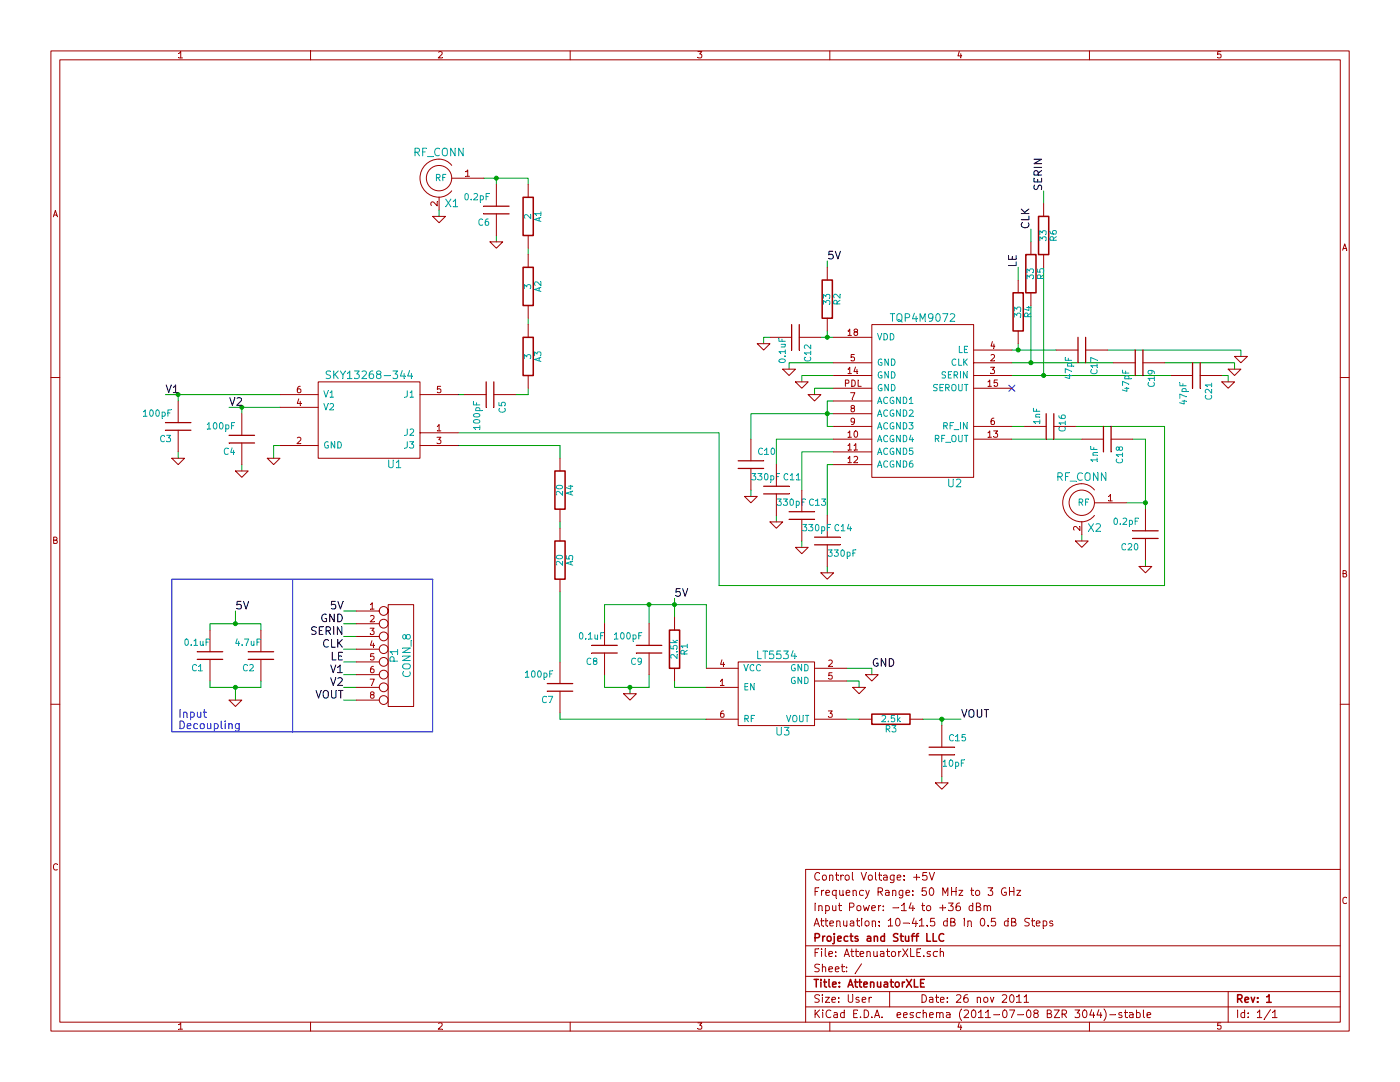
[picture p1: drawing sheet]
EESchema Schematic File Version 2  date 11/26/2011 4:25:13 PM
LIBS:power
LIBS:device
LIBS:transistors
LIBS:conn
LIBS:linear
LIBS:regul
LIBS:74xx
LIBS:cmos4000
LIBS:adc-dac
LIBS:memory
LIBS:xilinx
LIBS:special
LIBS:microcontrollers
LIBS:dsp
LIBS:microchip
LIBS:analog_switches
LIBS:motorola
LIBS:texas
LIBS:intel
LIBS:audio
LIBS:interface
LIBS:digital-audio
LIBS:philips
LIBS:display
LIBS:cypress
LIBS:siliconi
LIBS:opto
LIBS:atmel
LIBS:contrib
LIBS:valves
LIBS:AttenuatorX
LIBS:AttenuatorXLE-cache
EELAYER 25  0
EELAYER END
$Descr User 11000 8500
encoding utf-8
Sheet 1 1
Title "AttenuatorXLE"
Date "26 nov 2011"
Rev "1"
Comp "Projects and Stuff LLC"
Comment1 "Attenuation: 10-41.5 dB in 0.5 dB Steps"
Comment2 "Input Power: -14 to +36 dBm"
Comment3 "Frequency Range: 50 MHz to 3 GHz"
Comment4 "Control Voltage: +5V"
$EndDescr
NoConn ~ 7950 3050
Wire Wire Line
	4150 1450 4150 1400
Wire Wire Line
	4150 1400 3800 1400
Wire Notes Line
	3400 4550 1350 4550
Wire Notes Line
	3400 4550 3400 5750
Wire Notes Line
	3400 5750 1350 5750
Wire Notes Line
	1350 5750 1350 4550
Wire Wire Line
	2050 4950 2050 4900
Wire Wire Line
	2050 4900 1650 4900
Wire Wire Line
	1650 4900 1650 4950
Wire Wire Line
	2050 5350 2050 5400
Wire Wire Line
	1650 5350 1650 5400
Wire Wire Line
	1400 3550 1400 3600
Wire Wire Line
	1400 3150 1400 3100
Wire Wire Line
	1900 3250 1900 3200
Wire Wire Line
	4400 4650 4400 5200
Wire Wire Line
	4400 3600 4400 3500
Wire Wire Line
	2800 4900 2700 4900
Wire Wire Line
	2800 5400 2700 5400
Wire Wire Line
	2800 5200 2700 5200
Wire Wire Line
	2800 5000 2700 5000
Connection ~ 3900 1400
Wire Wire Line
	3900 1400 3900 1450
Wire Wire Line
	4400 3500 3600 3500
Connection ~ 4950 5400
Wire Wire Line
	4950 5450 4950 5400
Wire Wire Line
	4750 4900 4750 4750
Wire Wire Line
	4750 4750 5550 4750
Wire Wire Line
	5550 5400 5300 5400
Wire Wire Line
	5300 5400 5300 5350
Wire Wire Line
	9000 4400 9000 4450
Wire Wire Line
	3900 1850 3900 1900
Connection ~ 7400 5650
Wire Wire Line
	7550 5650 7250 5650
Wire Wire Line
	6650 5650 6750 5650
Wire Wire Line
	8200 1600 8200 1500
Wire Wire Line
	6850 5300 6850 5250
Wire Wire Line
	6850 5250 6650 5250
Wire Wire Line
	4150 3050 4150 3100
Wire Wire Line
	4150 1950 4150 2000
Wire Wire Line
	8850 3950 9000 3950
Wire Wire Line
	8900 3450 9000 3450
Wire Wire Line
	3600 3100 3650 3100
Wire Wire Line
	6500 2600 6500 2650
Connection ~ 8200 2950
Wire Wire Line
	8200 2100 8200 2950
Connection ~ 8000 2750
Wire Wire Line
	8000 2700 8000 2750
Wire Wire Line
	8750 2850 7950 2850
Wire Wire Line
	9700 2900 9700 2850
Wire Wire Line
	9700 2850 9150 2850
Wire Wire Line
	5900 3850 5900 3900
Wire Wire Line
	6300 4250 6300 4300
Wire Wire Line
	6300 3000 6300 2950
Wire Wire Line
	6300 2950 6550 2950
Wire Wire Line
	6550 3250 5900 3250
Wire Wire Line
	5900 3250 5900 3450
Wire Wire Line
	6550 3350 6500 3350
Wire Wire Line
	6300 3850 6300 3550
Wire Wire Line
	6300 3550 6550 3550
Wire Wire Line
	6000 2700 6000 2650
Wire Wire Line
	6000 2650 6050 2650
Wire Wire Line
	2200 3500 2150 3500
Wire Wire Line
	2150 3500 2150 3600
Wire Wire Line
	6550 2650 6450 2650
Connection ~ 6500 2650
Wire Wire Line
	6550 3650 6500 3650
Wire Wire Line
	6500 3650 6500 4050
Wire Wire Line
	6550 3450 6100 3450
Wire Wire Line
	6100 3450 6100 3650
Wire Wire Line
	6550 3150 6500 3150
Wire Wire Line
	6500 3150 6500 3350
Connection ~ 6500 3250
Wire Wire Line
	6550 2850 6200 2850
Wire Wire Line
	6200 2850 6200 2900
Wire Wire Line
	6550 3050 6400 3050
Wire Wire Line
	6400 3050 6400 3100
Wire Wire Line
	6500 4450 6500 4500
Wire Wire Line
	6100 4050 6100 4100
Wire Wire Line
	7950 3350 8050 3350
Wire Wire Line
	7950 3450 8500 3450
Wire Wire Line
	8700 2750 9750 2750
Wire Wire Line
	9750 2750 9750 2800
Wire Wire Line
	9600 2950 9650 2950
Wire Wire Line
	9650 2950 9650 3000
Wire Wire Line
	8300 2750 7950 2750
Wire Wire Line
	9200 2950 7950 2950
Wire Wire Line
	8100 2400 8100 2850
Connection ~ 8100 2850
Wire Wire Line
	9150 4600 5650 4600
Wire Wire Line
	9150 4600 9150 3350
Wire Wire Line
	9150 3350 8450 3350
Wire Wire Line
	3450 1650 3450 1700
Wire Wire Line
	6500 2050 6500 2100
Wire Wire Line
	4150 3100 4050 3100
Wire Wire Line
	3600 3400 5650 3400
Wire Wire Line
	5650 3400 5650 4600
Wire Wire Line
	8500 4200 8500 4250
Wire Wire Line
	4150 2500 4150 2550
Wire Wire Line
	6650 5350 6750 5350
Wire Wire Line
	6750 5350 6750 5400
Wire Wire Line
	5550 4750 5550 5250
Connection ~ 5300 4750
Wire Wire Line
	8100 1900 8100 1800
Wire Wire Line
	8000 2200 8000 2100
Wire Wire Line
	7400 5700 7400 5650
Wire Wire Line
	9000 3450 9000 4000
Connection ~ 9000 3950
Wire Wire Line
	4750 5300 4750 5400
Wire Wire Line
	4750 5400 5100 5400
Wire Wire Line
	5100 4750 5100 4900
Connection ~ 5100 4750
Wire Wire Line
	5300 4700 5300 4850
Wire Wire Line
	5100 5400 5100 5300
Wire Wire Line
	5550 5650 4400 5650
Wire Wire Line
	7400 6100 7400 6150
Wire Wire Line
	2800 5100 2700 5100
Wire Wire Line
	2800 5300 2700 5300
Wire Wire Line
	2800 5500 2700 5500
Wire Wire Line
	2800 4800 2700 4800
Wire Wire Line
	4400 4100 4400 4150
Wire Wire Line
	4400 5650 4400 5600
Wire Wire Line
	2200 3200 1800 3200
Connection ~ 1900 3200
Wire Wire Line
	2200 3100 1300 3100
Connection ~ 1400 3100
Wire Wire Line
	1900 3650 1900 3700
Wire Wire Line
	1850 5500 1850 5400
Connection ~ 1850 5400
Wire Wire Line
	1650 5400 2050 5400
Wire Wire Line
	1850 4900 1850 4800
Connection ~ 1850 4900
Wire Notes Line
	2300 4550 2300 5750
$Comp
L R A1
U 1 1
P 4150 1700
F 0 "A1" V 4230 1700 50  0000 C CNN
F 1 "2" V 4150 1700 50  0000 C CNN
	1    4150 1700
	1    0    0    -1  
$EndComp
Text Notes 1400 5650 0    60   ~ 0
Input\nDecoupling
Text Label 1850 4800 0    60   ~ 0
5V
$Comp
L GND #PWR01
U 1 1
P 1850 5500
F 0 "#PWR01" H 1850 5500 30  0001 C CNN
F 1 "GND" H 1850 5430 30  0001 C CNN
	1    1850 5500
	1    0    0    -1  
$EndComp
$Comp
L C C2
U 1 1
P 2050 5150
F 0 "C2" H 2100 5250 50  0000 L CNN
F 1 "4.7uF" H 2050 5050 50  0000 L CNN
	1    2050 5150
	-1   0    0    1   
$EndComp
$Comp
L C C1
U 1 1
P 1650 5150
F 0 "C1" H 1700 5250 50  0000 L CNN
F 1 "0.1uF" H 1650 5050 50  0000 L CNN
	1    1650 5150
	-1   0    0    1   
$EndComp
Text Label 1300 3100 0    60   ~ 0
V1
Text Label 1800 3200 0    60   ~ 0
V2
$Comp
L GND #PWR02
U 1 1
P 1400 3600
F 0 "#PWR02" H 1400 3600 30  0001 C CNN
F 1 "GND" H 1400 3530 30  0001 C CNN
	1    1400 3600
	1    0    0    -1  
$EndComp
$Comp
L GND #PWR03
U 1 1
P 1900 3700
F 0 "#PWR03" H 1900 3700 30  0001 C CNN
F 1 "GND" H 1900 3630 30  0001 C CNN
	1    1900 3700
	1    0    0    -1  
$EndComp
$Comp
L C C3
U 1 1
P 1400 3350
F 0 "C3" H 1450 3450 50  0000 L CNN
F 1 "100pF" H 1450 3250 50  0000 L CNN
	1    1400 3350
	-1   0    0    1   
$EndComp
$Comp
L C C4
U 1 1
P 1900 3450
F 0 "C4" H 1950 3550 50  0000 L CNN
F 1 "100pF" H 1950 3350 50  0000 L CNN
	1    1900 3450
	-1   0    0    1   
$EndComp
$Comp
L R A5
U 1 1
P 4400 4400
F 0 "A5" V 4480 4400 50  0000 C CNN
F 1 "20" V 4400 4400 50  0000 C CNN
	1    4400 4400
	1    0    0    -1  
$EndComp
$Comp
L R A4
U 1 1
P 4400 3850
F 0 "A4" V 4480 3850 50  0000 C CNN
F 1 "20" V 4400 3850 50  0000 C CNN
	1    4400 3850
	1    0    0    -1  
$EndComp
Text Label 6850 5250 0    60   ~ 0
GND
Text Label 6500 2050 0    60   ~ 0
5V
Text Label 5300 4700 0    60   ~ 0
5V
Text Label 2700 4900 2    60   ~ 0
GND
Text Label 2700 4800 2    60   ~ 0
5V
$Comp
L CONN_8 P1
U 1 1
P 3150 5150
F 0 "P1" V 3100 5150 60  0000 C CNN
F 1 "CONN_8" V 3200 5150 60  0000 C CNN
	1    3150 5150
	1    0    0    -1  
$EndComp
Text Label 2700 5000 2    60   ~ 0
SERIN
Text Label 2700 5100 2    60   ~ 0
CLK
Text Label 2700 5200 2    60   ~ 0
LE
Text Label 2700 5500 2    60   ~ 0
VOUT
Text Label 2700 5400 2    60   ~ 0
V2
Text Label 2700 5300 2    60   ~ 0
V1
$Comp
L GND #PWR04
U 1 1
P 9000 4450
F 0 "#PWR04" H 9000 4450 30  0001 C CNN
F 1 "GND" H 9000 4380 30  0001 C CNN
	1    9000 4450
	1    0    0    -1  
$EndComp
$Comp
L C C20
U 1 1
P 9000 4200
F 0 "C20" H 9050 4300 50  0000 L CNN
F 1 "0.2pF" H 9050 4100 50  0000 L CNN
	1    9000 4200
	-1   0    0    1   
$EndComp
$Comp
L GND #PWR05
U 1 1
P 3900 1900
F 0 "#PWR05" H 3900 1900 30  0001 C CNN
F 1 "GND" H 3900 1830 30  0001 C CNN
	1    3900 1900
	1    0    0    -1  
$EndComp
$Comp
L C C6
U 1 1
P 3900 1650
F 0 "C6" H 3950 1750 50  0000 L CNN
F 1 "0.2pF" H 3950 1550 50  0000 L CNN
	1    3900 1650
	-1   0    0    1   
$EndComp
Text Label 7550 5650 0    60   ~ 0
VOUT
$Comp
L C C8
U 1 1
P 4750 5100
F 0 "C8" H 4800 5200 50  0000 L CNN
F 1 "0.1uF" H 4750 5000 50  0000 L CNN
	1    4750 5100
	-1   0    0    1   
$EndComp
$Comp
L GND #PWR06
U 1 1
P 7400 6150
F 0 "#PWR06" H 7400 6150 30  0001 C CNN
F 1 "GND" H 7400 6080 30  0001 C CNN
	1    7400 6150
	1    0    0    -1  
$EndComp
$Comp
L C C15
U 1 1
P 7400 5900
F 0 "C15" H 7450 6000 50  0000 L CNN
F 1 "10pF" H 7400 5800 50  0000 L CNN
	1    7400 5900
	1    0    0    -1  
$EndComp
$Comp
L R R3
U 1 1
P 7000 5650
F 0 "R3" V 7080 5650 50  0000 C CNN
F 1 "2.5k" V 7000 5650 50  0000 C CNN
	1    7000 5650
	0    1    1    0   
$EndComp
Text Label 8200 1500 1    60   ~ 0
SERIN
Text Label 8000 2100 1    60   ~ 0
LE
Text Label 8100 1800 1    60   ~ 0
CLK
$Comp
L GND #PWR07
U 1 1
P 4950 5450
F 0 "#PWR07" H 4950 5450 30  0001 C CNN
F 1 "GND" H 4950 5380 30  0001 C CNN
	1    4950 5450
	1    0    0    -1  
$EndComp
$Comp
L C C9
U 1 1
P 5100 5100
F 0 "C9" H 5150 5200 50  0000 L CNN
F 1 "100pF" H 5150 5000 50  0000 L CNN
	1    5100 5100
	-1   0    0    1   
$EndComp
$Comp
L R R1
U 1 1
P 5300 5100
F 0 "R1" V 5380 5100 50  0000 C CNN
F 1 "2.5k" V 5300 5100 50  0000 C CNN
	1    5300 5100
	1    0    0    -1  
$EndComp
$Comp
L GND #PWR08
U 1 1
P 6850 5300
F 0 "#PWR08" H 6850 5300 30  0001 C CNN
F 1 "GND" H 6850 5230 30  0001 C CNN
	1    6850 5300
	1    0    0    -1  
$EndComp
$Comp
L GND #PWR09
U 1 1
P 6750 5400
F 0 "#PWR09" H 6750 5400 30  0001 C CNN
F 1 "GND" H 6750 5330 30  0001 C CNN
	1    6750 5400
	1    0    0    -1  
$EndComp
$Comp
L LT5534 U3
U 1 1
P 6100 5450
F 0 "U3" H 6150 5150 60  0000 C CNN
F 1 "LT5534" H 6100 5750 60  0000 C CNN
	1    6100 5450
	1    0    0    -1  
$EndComp
$Comp
L R A2
U 1 1
P 4150 2250
F 0 "A2" V 4230 2250 50  0000 C CNN
F 1 "3" V 4150 2250 50  0000 C CNN
	1    4150 2250
	1    0    0    -1  
$EndComp
$Comp
L R A3
U 1 1
P 4150 2800
F 0 "A3" V 4230 2800 50  0000 C CNN
F 1 "3" V 4150 2800 50  0000 C CNN
	1    4150 2800
	1    0    0    -1  
$EndComp
$Comp
L GND #PWR010
U 1 1
P 8500 4250
F 0 "#PWR010" H 8500 4250 30  0001 C CNN
F 1 "GND" H 8500 4180 30  0001 C CNN
	1    8500 4250
	1    0    0    -1  
$EndComp
$Comp
L RF_CONN X2
U 1 1
P 8500 3950
F 0 "X2" H 8600 3750 60  0000 C CNN
F 1 "RF_CONN" H 8500 4150 60  0000 C CNN
	1    8500 3950
	1    0    0    -1  
$EndComp
$Comp
L R R2
U 1 1
P 6500 2350
F 0 "R2" V 6580 2350 50  0000 C CNN
F 1 "33" V 6500 2350 50  0000 C CNN
	1    6500 2350
	1    0    0    -1  
$EndComp
$Comp
L GND #PWR011
U 1 1
P 3450 1700
F 0 "#PWR011" H 3450 1700 30  0001 C CNN
F 1 "GND" H 3450 1630 30  0001 C CNN
	1    3450 1700
	1    0    0    -1  
$EndComp
$Comp
L RF_CONN X1
U 1 1
P 3450 1400
F 0 "X1" H 3550 1200 60  0000 C CNN
F 1 "RF_CONN" H 3450 1600 60  0000 C CNN
	1    3450 1400
	1    0    0    -1  
$EndComp
$Comp
L R R6
U 1 1
P 8200 1850
F 0 "R6" V 8280 1850 50  0000 C CNN
F 1 "33" V 8200 1850 50  0000 C CNN
	1    8200 1850
	1    0    0    -1  
$EndComp
$Comp
L R R5
U 1 1
P 8100 2150
F 0 "R5" V 8180 2150 50  0000 C CNN
F 1 "33" V 8100 2150 50  0000 C CNN
	1    8100 2150
	1    0    0    -1  
$EndComp
$Comp
L R R4
U 1 1
P 8000 2450
F 0 "R4" V 8080 2450 50  0000 C CNN
F 1 "33" V 8000 2450 50  0000 C CNN
	1    8000 2450
	1    0    0    -1  
$EndComp
$Comp
L GND #PWR012
U 1 1
P 9750 2800
F 0 "#PWR012" H 9750 2800 30  0001 C CNN
F 1 "GND" H 9750 2730 30  0001 C CNN
	1    9750 2800
	1    0    0    -1  
$EndComp
$Comp
L GND #PWR013
U 1 1
P 9700 2900
F 0 "#PWR013" H 9700 2900 30  0001 C CNN
F 1 "GND" H 9700 2830 30  0001 C CNN
	1    9700 2900
	1    0    0    -1  
$EndComp
$Comp
L GND #PWR014
U 1 1
P 9650 3000
F 0 "#PWR014" H 9650 3000 30  0001 C CNN
F 1 "GND" H 9650 2930 30  0001 C CNN
	1    9650 3000
	1    0    0    -1  
$EndComp
$Comp
L C C21
U 1 1
P 9400 2950
F 0 "C21" H 9450 3050 50  0000 L CNN
F 1 "47pF" H 9450 2850 50  0000 L CNN
	1    9400 2950
	0    1    1    0   
$EndComp
$Comp
L C C19
U 1 1
P 8950 2850
F 0 "C19" H 9000 2950 50  0000 L CNN
F 1 "47pF" H 9000 2750 50  0000 L CNN
	1    8950 2850
	0    1    1    0   
$EndComp
$Comp
L C C17
U 1 1
P 8500 2750
F 0 "C17" H 8550 2850 50  0000 L CNN
F 1 "47pF" H 8550 2650 50  0000 L CNN
	1    8500 2750
	0    1    1    0   
$EndComp
$Comp
L C C18
U 1 1
P 8700 3450
F 0 "C18" H 8750 3550 50  0000 L CNN
F 1 "1nF" H 8750 3350 50  0000 L CNN
	1    8700 3450
	0    1    1    0   
$EndComp
$Comp
L C C16
U 1 1
P 8250 3350
F 0 "C16" H 8150 3450 50  0000 L CNN
F 1 "1nF" H 8100 3250 50  0000 L CNN
	1    8250 3350
	0    1    1    0   
$EndComp
$Comp
L GND #PWR015
U 1 1
P 5900 3900
F 0 "#PWR015" H 5900 3900 30  0001 C CNN
F 1 "GND" H 5900 3830 30  0001 C CNN
	1    5900 3900
	1    0    0    -1  
$EndComp
$Comp
L GND #PWR016
U 1 1
P 6100 4100
F 0 "#PWR016" H 6100 4100 30  0001 C CNN
F 1 "GND" H 6100 4030 30  0001 C CNN
	1    6100 4100
	1    0    0    -1  
$EndComp
$Comp
L GND #PWR017
U 1 1
P 6300 4300
F 0 "#PWR017" H 6300 4300 30  0001 C CNN
F 1 "GND" H 6300 4230 30  0001 C CNN
	1    6300 4300
	1    0    0    -1  
$EndComp
$Comp
L GND #PWR018
U 1 1
P 6500 4500
F 0 "#PWR018" H 6500 4500 30  0001 C CNN
F 1 "GND" H 6500 4430 30  0001 C CNN
	1    6500 4500
	1    0    0    -1  
$EndComp
$Comp
L GND #PWR019
U 1 1
P 6200 2900
F 0 "#PWR019" H 6200 2900 30  0001 C CNN
F 1 "GND" H 6200 2830 30  0001 C CNN
	1    6200 2900
	1    0    0    -1  
$EndComp
$Comp
L GND #PWR020
U 1 1
P 6300 3000
F 0 "#PWR020" H 6300 3000 30  0001 C CNN
F 1 "GND" H 6300 2930 30  0001 C CNN
	1    6300 3000
	1    0    0    -1  
$EndComp
$Comp
L GND #PWR021
U 1 1
P 6400 3100
F 0 "#PWR021" H 6400 3100 30  0001 C CNN
F 1 "GND" H 6400 3030 30  0001 C CNN
	1    6400 3100
	1    0    0    -1  
$EndComp
$Comp
L C C10
U 1 1
P 5900 3650
F 0 "C10" H 5950 3750 50  0000 L CNN
F 1 "330pF" H 5900 3550 50  0000 L CNN
	1    5900 3650
	1    0    0    -1  
$EndComp
$Comp
L C C14
U 1 1
P 6500 4250
F 0 "C14" H 6550 4350 50  0000 L CNN
F 1 "330pF" H 6500 4150 50  0000 L CNN
	1    6500 4250
	1    0    0    -1  
$EndComp
$Comp
L C C11
U 1 1
P 6100 3850
F 0 "C11" H 6150 3950 50  0000 L CNN
F 1 "330pF" H 6100 3750 50  0000 L CNN
	1    6100 3850
	1    0    0    -1  
$EndComp
$Comp
L C C13
U 1 1
P 6300 4050
F 0 "C13" H 6350 4150 50  0000 L CNN
F 1 "330pF" H 6300 3950 50  0000 L CNN
	1    6300 4050
	1    0    0    -1  
$EndComp
$Comp
L C C12
U 1 1
P 6250 2650
F 0 "C12" H 6300 2750 50  0000 L CNN
F 1 "0.1uF" H 6250 2550 50  0000 L CNN
	1    6250 2650
	0    1    1    0   
$EndComp
$Comp
L GND #PWR022
U 1 1
P 6000 2700
F 0 "#PWR022" H 6000 2700 30  0001 C CNN
F 1 "GND" H 6000 2630 30  0001 C CNN
	1    6000 2700
	1    0    0    -1  
$EndComp
$Comp
L GND #PWR023
U 1 1
P 2150 3600
F 0 "#PWR023" H 2150 3600 30  0001 C CNN
F 1 "GND" H 2150 3530 30  0001 C CNN
	1    2150 3600
	1    0    0    -1  
$EndComp
$Comp
L C C7
U 1 1
P 4400 5400
F 0 "C7" H 4450 5500 50  0000 L CNN
F 1 "100pF" H 4450 5300 50  0000 L CNN
	1    4400 5400
	-1   0    0    1   
$EndComp
$Comp
L C C5
U 1 1
P 3850 3100
F 0 "C5" H 3900 3200 50  0000 L CNN
F 1 "100pF" H 3900 3000 50  0000 L CNN
	1    3850 3100
	0    1    1    0   
$EndComp
$Comp
L SKY13268-344 U1
U 1 1
P 2900 3300
F 0 "U1" H 3100 2950 60  0000 C CNN
F 1 "SKY13268-344" H 2900 3650 60  0000 C CNN
	1    2900 3300
	1    0    0    -1  
$EndComp
$Comp
L TQP4M9072 U2
U 1 1
P 7250 3150
F 0 "U2" H 7500 2500 60  0000 C CNN
F 1 "TQP4M9072" H 7250 3800 60  0000 C CNN
	1    7250 3150
	1    0    0    -1  
$EndComp
$EndSCHEMATC
